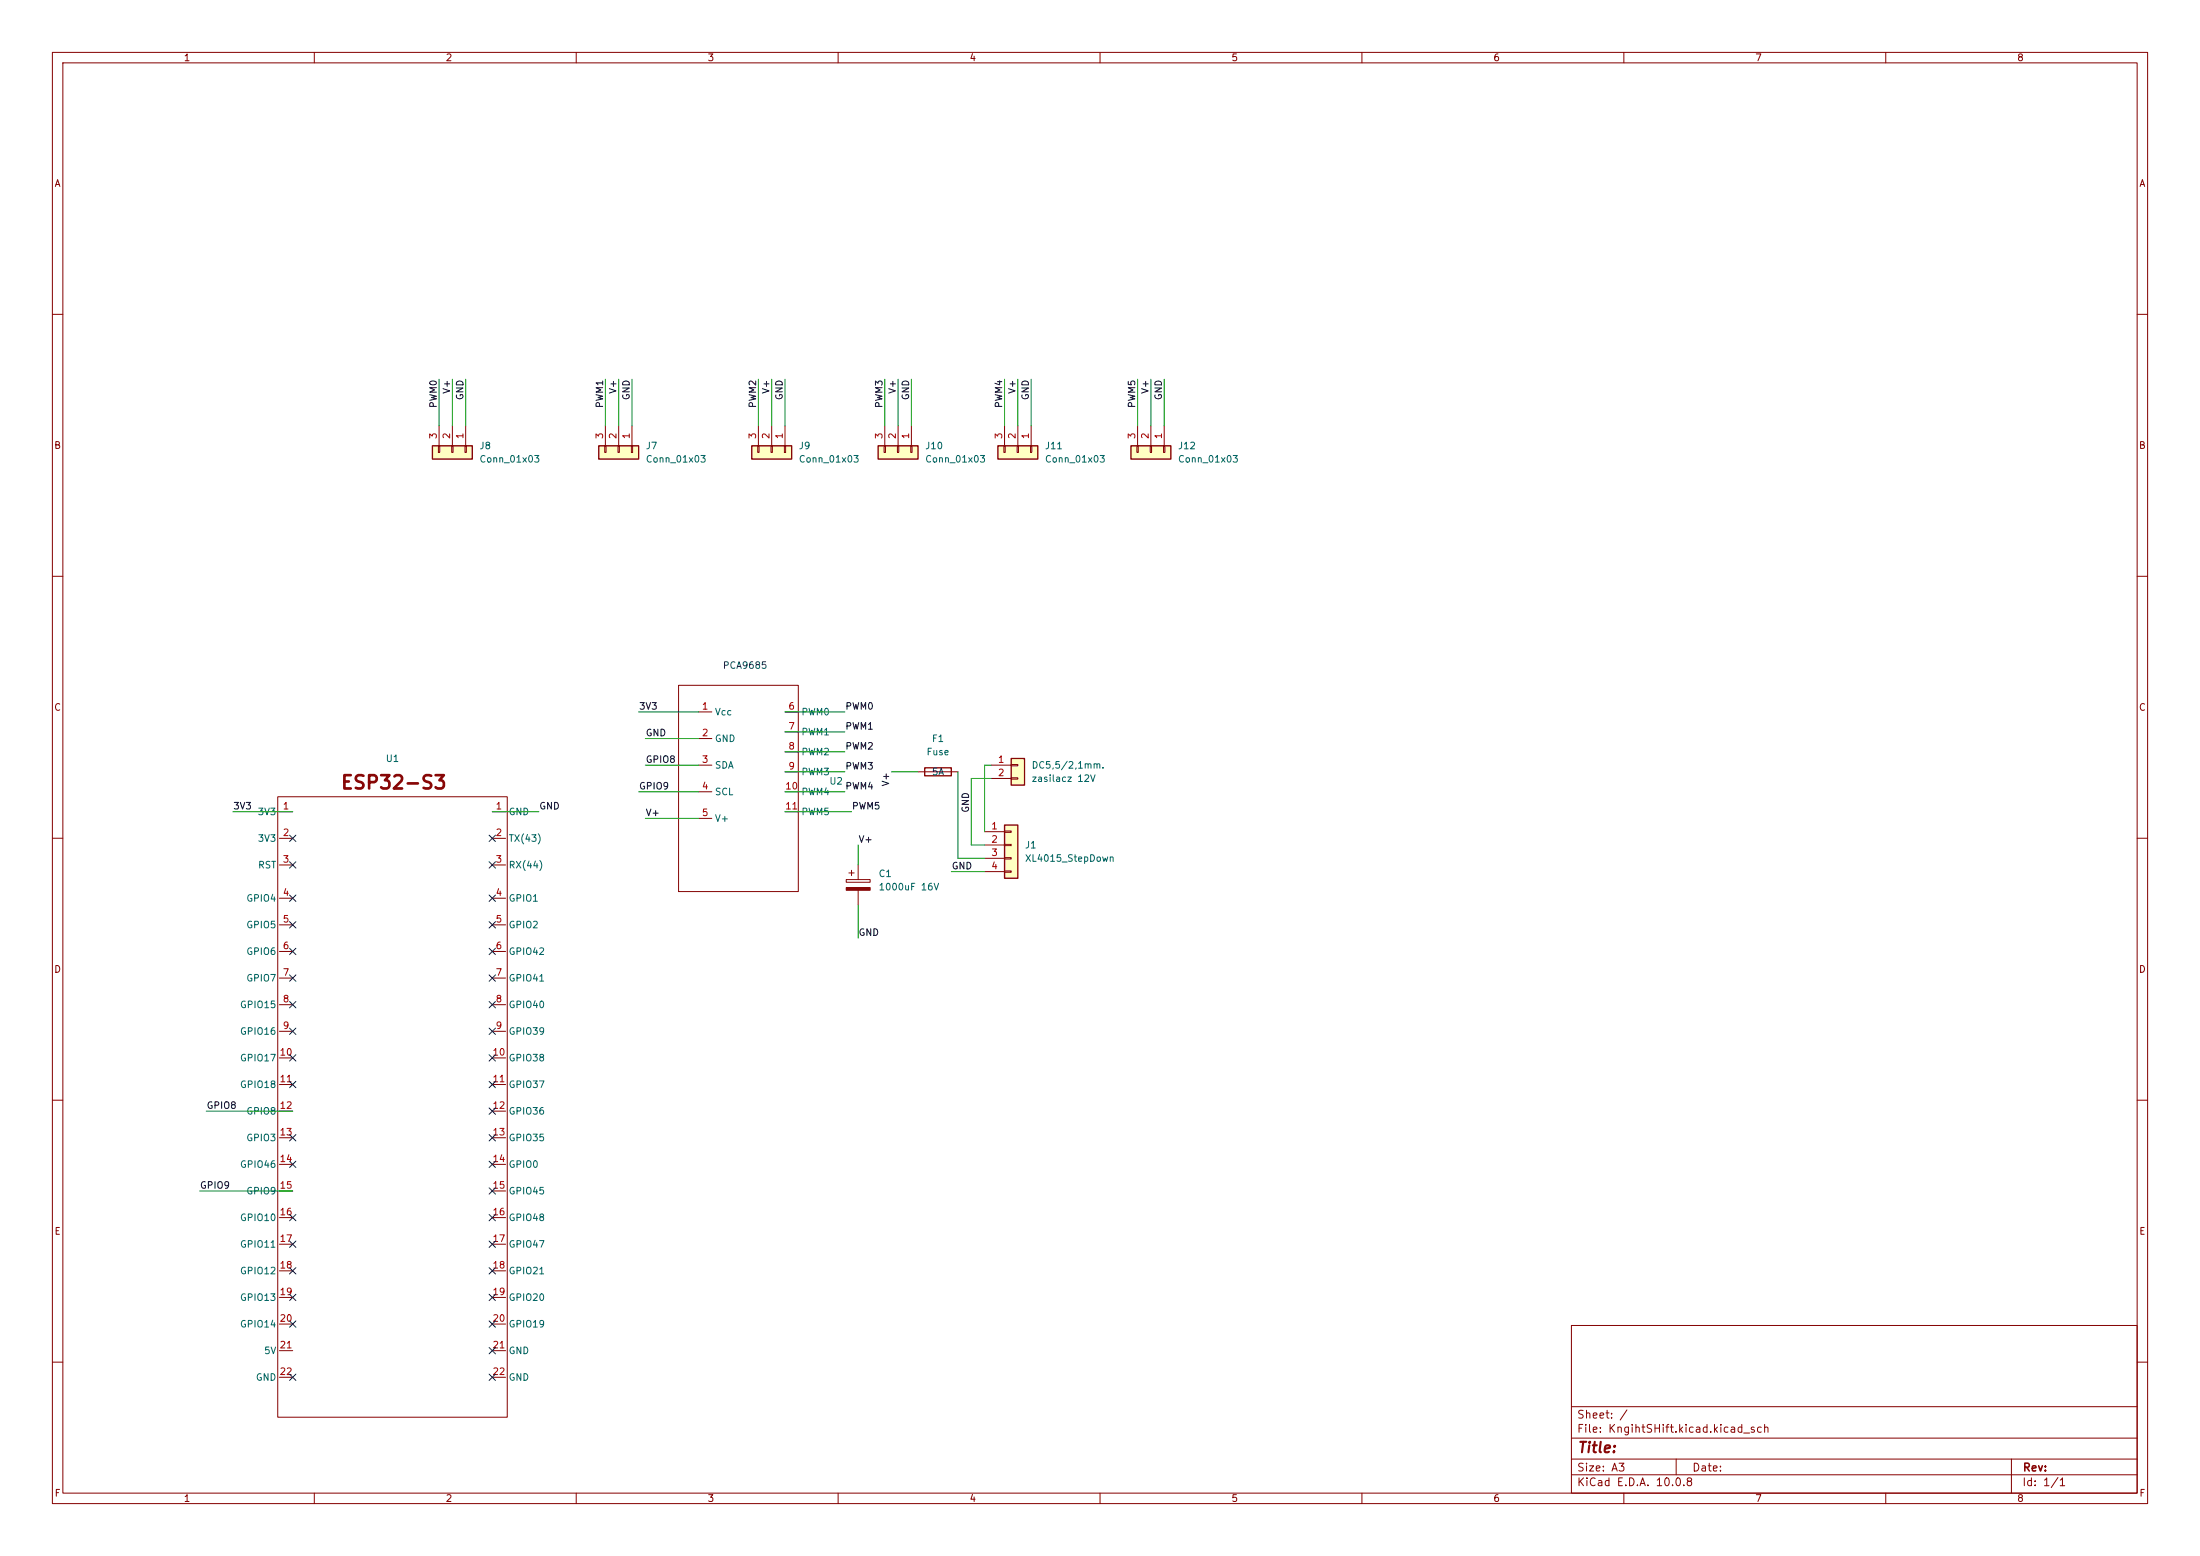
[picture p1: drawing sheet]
(kicad_sch
 (version 20260306)
 (generator "eeschema")
 (generator_version "10.0")
 (paper "A3")
 (lib_symbols
  (symbol "Connector_Generic:Conn_01x02"
   (pin_names
    (offset 1.016) (hide yes)) (exclude_from_sim no) (in_bom yes) (on_board yes)
   (in_pos_files yes)
   (duplicate_pin_numbers_are_jumpers no)
   (property "Reference" "J" (at 0 2.54 0) (show_name no) (do_not_autoplace no) (effects (font (size 1.27 1.27))))
   (property "Value" "Conn_01x02" (at 0 -5.08 0) (show_name no) (do_not_autoplace no) (effects (font (size 1.27 1.27))))
   (property "Footprint" "" (at 0 0 0) (show_name no) (do_not_autoplace no) (hide yes) (effects (font (size 1.27 1.27))))
   (property "Datasheet" "" (at 0 0 0) (show_name no) (do_not_autoplace no) (hide yes) (effects (font (size 1.27 1.27))))
   (property "Description" "Generic connector, single row, 01x02, script generated (kicad-library-utils/schlib/autogen/connector/)" (at 0 0 0) (show_name no) (do_not_autoplace no) (hide yes) (effects (font (size 1.27 1.27))))
   (symbol "Conn_01x02_1_1"
    (rectangle (start -1.27 1.27) (end 1.27 -3.81) (stroke (width 0.254) (type default)) (fill (type background)))
    (rectangle (start -1.27 0.127) (end 0 -0.127) (stroke (width 0.1524) (type default)) (fill (type none)))
    (rectangle (start -1.27 -2.413) (end 0 -2.667) (stroke (width 0.1524) (type default)) (fill (type none)))
    (pin passive line (at -5.08 0 0) (length 3.81) (name "Pin_1" (effects (font (size 1.27 1.27)))) (number "1" (effects (font (size 1.27 1.27)))))
    (pin passive line (at -5.08 -2.54 0) (length 3.81) (name "Pin_2" (effects (font (size 1.27 1.27)))) (number "2" (effects (font (size 1.27 1.27))))))
   (embedded_fonts no))
  (symbol "Connector_Generic:Conn_01x03"
   (pin_names
    (offset 1.016) (hide yes)) (exclude_from_sim no) (in_bom yes) (on_board yes)
   (in_pos_files yes)
   (duplicate_pin_numbers_are_jumpers no)
   (property "Reference" "J" (at 0 5.08 0) (show_name no) (do_not_autoplace no) (effects (font (size 1.27 1.27))))
   (property "Value" "Conn_01x03" (at 0 -5.08 0) (show_name no) (do_not_autoplace no) (effects (font (size 1.27 1.27))))
   (property "Footprint" "" (at 0 0 0) (show_name no) (do_not_autoplace no) (hide yes) (effects (font (size 1.27 1.27))))
   (property "Datasheet" "" (at 0 0 0) (show_name no) (do_not_autoplace no) (hide yes) (effects (font (size 1.27 1.27))))
   (property "Description" "Generic connector, single row, 01x03, script generated (kicad-library-utils/schlib/autogen/connector/)" (at 0 0 0) (show_name no) (do_not_autoplace no) (hide yes) (effects (font (size 1.27 1.27))))
   (symbol "Conn_01x03_1_1"
    (rectangle (start -1.27 3.81) (end 1.27 -3.81) (stroke (width 0.254) (type default)) (fill (type background)))
    (rectangle (start -1.27 2.667) (end 0 2.413) (stroke (width 0.1524) (type default)) (fill (type none)))
    (rectangle (start -1.27 0.127) (end 0 -0.127) (stroke (width 0.1524) (type default)) (fill (type none)))
    (rectangle (start -1.27 -2.413) (end 0 -2.667) (stroke (width 0.1524) (type default)) (fill (type none)))
    (pin passive line (at -5.08 2.54 0) (length 3.81) (name "Pin_1" (effects (font (size 1.27 1.27)))) (number "1" (effects (font (size 1.27 1.27)))))
    (pin passive line (at -5.08 0 0) (length 3.81) (name "Pin_2" (effects (font (size 1.27 1.27)))) (number "2" (effects (font (size 1.27 1.27)))))
    (pin passive line (at -5.08 -2.54 0) (length 3.81) (name "Pin_3" (effects (font (size 1.27 1.27)))) (number "3" (effects (font (size 1.27 1.27))))))
   (embedded_fonts no))
  (symbol "Connector_Generic:Conn_01x04"
   (pin_names
    (offset 1.016) (hide yes)) (exclude_from_sim no) (in_bom yes) (on_board yes)
   (in_pos_files yes)
   (duplicate_pin_numbers_are_jumpers no)
   (property "Reference" "J" (at 0 5.08 0) (show_name no) (do_not_autoplace no) (effects (font (size 1.27 1.27))))
   (property "Value" "Conn_01x04" (at 0 -7.62 0) (show_name no) (do_not_autoplace no) (effects (font (size 1.27 1.27))))
   (property "Footprint" "" (at 0 0 0) (show_name no) (do_not_autoplace no) (hide yes) (effects (font (size 1.27 1.27))))
   (property "Datasheet" "" (at 0 0 0) (show_name no) (do_not_autoplace no) (hide yes) (effects (font (size 1.27 1.27))))
   (property "Description" "Generic connector, single row, 01x04, script generated (kicad-library-utils/schlib/autogen/connector/)" (at 0 0 0) (show_name no) (do_not_autoplace no) (hide yes) (effects (font (size 1.27 1.27))))
   (symbol "Conn_01x04_1_1"
    (rectangle (start -1.27 3.81) (end 1.27 -6.35) (stroke (width 0.254) (type default)) (fill (type background)))
    (rectangle (start -1.27 2.667) (end 0 2.413) (stroke (width 0.1524) (type default)) (fill (type none)))
    (rectangle (start -1.27 0.127) (end 0 -0.127) (stroke (width 0.1524) (type default)) (fill (type none)))
    (rectangle (start -1.27 -2.413) (end 0 -2.667) (stroke (width 0.1524) (type default)) (fill (type none)))
    (rectangle (start -1.27 -4.953) (end 0 -5.207) (stroke (width 0.1524) (type default)) (fill (type none)))
    (pin passive line (at -5.08 2.54 0) (length 3.81) (name "Pin_1" (effects (font (size 1.27 1.27)))) (number "1" (effects (font (size 1.27 1.27)))))
    (pin passive line (at -5.08 0 0) (length 3.81) (name "Pin_2" (effects (font (size 1.27 1.27)))) (number "2" (effects (font (size 1.27 1.27)))))
    (pin passive line (at -5.08 -2.54 0) (length 3.81) (name "Pin_3" (effects (font (size 1.27 1.27)))) (number "3" (effects (font (size 1.27 1.27)))))
    (pin passive line (at -5.08 -5.08 0) (length 3.81) (name "Pin_4" (effects (font (size 1.27 1.27)))) (number "4" (effects (font (size 1.27 1.27))))))
   (embedded_fonts no))
  (symbol "Device:C_Polarized"
   (pin_numbers (hide yes))
   (pin_names
    (offset 0.254)) (exclude_from_sim no) (in_bom yes) (on_board yes)
   (in_pos_files yes)
   (duplicate_pin_numbers_are_jumpers no)
   (property "Reference" "C" (at 0.635 2.54 0) (show_name no) (do_not_autoplace no) (effects (font (size 1.27 1.27)) (justify left)))
   (property "Value" "C_Polarized" (at 0.635 -2.54 0) (show_name no) (do_not_autoplace no) (effects (font (size 1.27 1.27)) (justify left)))
   (property "Footprint" "" (at 0.9652 -3.81 0) (show_name no) (do_not_autoplace no) (hide yes) (effects (font (size 1.27 1.27))))
   (property "Datasheet" "" (at 0 0 0) (show_name no) (do_not_autoplace no) (hide yes) (effects (font (size 1.27 1.27))))
   (property "Description" "Polarized capacitor" (at 0 0 0) (show_name no) (do_not_autoplace no) (hide yes) (effects (font (size 1.27 1.27))))
   (symbol "C_Polarized_0_1"
    (rectangle (start -2.286 0.508) (end 2.286 1.016) (stroke (width 0) (type default)) (fill (type none)))
    (polyline (pts (xy -1.778 2.286) (xy -0.762 2.286)) (stroke (width 0) (type default)) (fill (type none)))
    (polyline (pts (xy -1.27 2.794) (xy -1.27 1.778)) (stroke (width 0) (type default)) (fill (type none)))
    (rectangle (start 2.286 -0.508) (end -2.286 -1.016) (stroke (width 0) (type default)) (fill (type outline))))
   (symbol "C_Polarized_1_1"
    (pin passive line (at 0 3.81 270) (length 2.794) (name "" (effects (font (size 1.27 1.27)))) (number "1" (effects (font (size 1.27 1.27)))))
    (pin passive line (at 0 -3.81 90) (length 2.794) (name "" (effects (font (size 1.27 1.27)))) (number "2" (effects (font (size 1.27 1.27))))))
   (embedded_fonts no))
  (symbol "Device:Fuse"
   (pin_numbers (hide yes))
   (pin_names
    (offset 0)) (exclude_from_sim no) (in_bom yes) (on_board yes)
   (in_pos_files yes)
   (duplicate_pin_numbers_are_jumpers no)
   (property "Reference" "F" (at 2.032 0 90) (show_name no) (do_not_autoplace no) (effects (font (size 1.27 1.27))))
   (property "Value" "Fuse" (at -1.905 0 90) (show_name no) (do_not_autoplace no) (effects (font (size 1.27 1.27))))
   (property "Footprint" "" (at -1.778 0 90) (show_name no) (do_not_autoplace no) (hide yes) (effects (font (size 1.27 1.27))))
   (property "Datasheet" "" (at 0 0 0) (show_name no) (do_not_autoplace no) (hide yes) (effects (font (size 1.27 1.27))))
   (property "Description" "Fuse" (at 0 0 0) (show_name no) (do_not_autoplace no) (hide yes) (effects (font (size 1.27 1.27))))
   (symbol "Fuse_0_1"
    (rectangle (start -0.762 -2.54) (end 0.762 2.54) (stroke (width 0.254) (type default)) (fill (type none)))
    (polyline (pts (xy 0 2.54) (xy 0 -2.54)) (stroke (width 0) (type default)) (fill (type none))))
   (symbol "Fuse_1_1"
    (pin passive line (at 0 3.81 270) (length 1.27) (name "" (effects (font (size 1.27 1.27)))) (number "1" (effects (font (size 1.27 1.27)))))
    (pin passive line (at 0 -3.81 90) (length 1.27) (name "" (effects (font (size 1.27 1.27)))) (number "2" (effects (font (size 1.27 1.27))))))
   (embedded_fonts no))
  (symbol "KngihtSHift:ESP32-S3" (exclude_from_sim no) (in_bom yes) (on_board yes)
   (in_pos_files yes)
   (duplicate_pin_numbers_are_jumpers no)
   (property "Reference" "U" (at 0 0 0) (show_name no) (do_not_autoplace no) (effects (font (size 1.27 1.27))))
   (property "Value" "" (at 0 0 0) (show_name no) (do_not_autoplace no) (effects (font (size 1.27 1.27))))
   (property "Footprint" "" (at 0 0 0) (show_name no) (do_not_autoplace no) (hide yes) (effects (font (size 1.27 1.27))))
   (property "Datasheet" "" (at 0 0 0) (show_name no) (do_not_autoplace no) (hide yes) (effects (font (size 1.27 1.27))))
   (property "Description" "" (at 0 0 0) (show_name no) (do_not_autoplace no) (hide yes) (effects (font (size 1.27 1.27))))
   (symbol "ESP32-S3_0_1"
    (rectangle (start -21.9075 48.5775) (end 21.9075 -69.8499) (stroke (width 0) (type default)) (fill (type none))))
   (symbol "ESP32-S3_1_1"
    (text "ESP32-S3" (at 0.254 51.308 0) (effects (font (size 2.54 2.54) (thickness 0.508)
    (bold yes))))
    (pin power_in line (at -19.05 45.72 180) (length 2.54) (name "3V3" (effects (font (size 1.27 1.27)))) (number "1" (effects (font (size 1.27 1.27)))))
    (pin power_in line (at 19.05 45.72 0) (length 2.54) (name "GND" (effects (font (size 1.27 1.27)))) (number "1" (effects (font (size 1.27 1.27)))))
    (pin power_in line (at -19.05 40.64 180) (length 2.54) (name "3V3" (effects (font (size 1.27 1.27)))) (number "2" (effects (font (size 1.27 1.27)))))
    (pin output line (at 19.05 40.64 0) (length 2.54) (name "TX(43)" (effects (font (size 1.27 1.27)))) (number "2" (effects (font (size 1.27 1.27)))))
    (pin input line (at -19.05 35.56 180) (length 2.54) (name "RST" (effects (font (size 1.27 1.27)))) (number "3" (effects (font (size 1.27 1.27)))))
    (pin input line (at 19.05 35.56 0) (length 2.54) (name "RX(44)" (effects (font (size 1.27 1.27)))) (number "3" (effects (font (size 1.27 1.27)))))
    (pin bidirectional line (at -19.05 29.21 180) (length 2.54) (name "GPIO4" (effects (font (size 1.27 1.27)))) (number "4" (effects (font (size 1.27 1.27)))))
    (pin bidirectional line (at 19.05 29.21 0) (length 2.54) (name "GPIO1" (effects (font (size 1.27 1.27)))) (number "4" (effects (font (size 1.27 1.27)))))
    (pin bidirectional line (at -19.05 24.13 180) (length 2.54) (name "GPIO5" (effects (font (size 1.27 1.27)))) (number "5" (effects (font (size 1.27 1.27)))))
    (pin bidirectional line (at 19.05 24.13 0) (length 2.54) (name "GPIO2" (effects (font (size 1.27 1.27)))) (number "5" (effects (font (size 1.27 1.27)))))
    (pin bidirectional line (at -19.05 19.05 180) (length 2.54) (name "GPIO6" (effects (font (size 1.27 1.27)))) (number "6" (effects (font (size 1.27 1.27)))))
    (pin bidirectional line (at 19.05 19.05 0) (length 2.54) (name "GPIO42" (effects (font (size 1.27 1.27)))) (number "6" (effects (font (size 1.27 1.27)))))
    (pin bidirectional line (at -19.05 13.97 180) (length 2.54) (name "GPIO7" (effects (font (size 1.27 1.27)))) (number "7" (effects (font (size 1.27 1.27)))))
    (pin bidirectional line (at 19.05 13.97 0) (length 2.54) (name "GPIO41" (effects (font (size 1.27 1.27)))) (number "7" (effects (font (size 1.27 1.27)))))
    (pin bidirectional line (at -19.05 8.89 180) (length 2.54) (name "GPIO15" (effects (font (size 1.27 1.27)))) (number "8" (effects (font (size 1.27 1.27)))))
    (pin bidirectional line (at 19.05 8.89 0) (length 2.54) (name "GPIO40" (effects (font (size 1.27 1.27)))) (number "8" (effects (font (size 1.27 1.27)))))
    (pin bidirectional line (at -19.05 3.81 180) (length 2.54) (name "GPIO16" (effects (font (size 1.27 1.27)))) (number "9" (effects (font (size 1.27 1.27)))))
    (pin bidirectional line (at 19.05 3.81 0) (length 2.54) (name "GPIO39" (effects (font (size 1.27 1.27)))) (number "9" (effects (font (size 1.27 1.27)))))
    (pin bidirectional line (at -19.05 -1.27 180) (length 2.54) (name "GPIO17" (effects (font (size 1.27 1.27)))) (number "10" (effects (font (size 1.27 1.27)))))
    (pin bidirectional line (at 19.05 -1.27 0) (length 2.54) (name "GPIO38" (effects (font (size 1.27 1.27)))) (number "10" (effects (font (size 1.27 1.27)))))
    (pin bidirectional line (at -19.05 -6.35 180) (length 2.54) (name "GPIO18" (effects (font (size 1.27 1.27)))) (number "11" (effects (font (size 1.27 1.27)))))
    (pin bidirectional line (at 19.05 -6.35 0) (length 2.54) (name "GPIO37" (effects (font (size 1.27 1.27)))) (number "11" (effects (font (size 1.27 1.27)))))
    (pin bidirectional line (at -19.05 -11.43 180) (length 2.54) (name "GPIO8" (effects (font (size 1.27 1.27)))) (number "12" (effects (font (size 1.27 1.27)))))
    (pin bidirectional line (at 19.05 -11.43 0) (length 2.54) (name "GPIO36" (effects (font (size 1.27 1.27)))) (number "12" (effects (font (size 1.27 1.27)))))
    (pin bidirectional line (at -19.05 -16.51 180) (length 2.54) (name "GPIO3" (effects (font (size 1.27 1.27)))) (number "13" (effects (font (size 1.27 1.27)))))
    (pin bidirectional line (at 19.05 -16.51 0) (length 2.54) (name "GPIO35" (effects (font (size 1.27 1.27)))) (number "13" (effects (font (size 1.27 1.27)))))
    (pin bidirectional line (at -19.05 -21.59 180) (length 2.54) (name "GPIO46" (effects (font (size 1.27 1.27)))) (number "14" (effects (font (size 1.27 1.27)))))
    (pin bidirectional line (at 19.05 -21.59 0) (length 2.54) (name "GPIO0" (effects (font (size 1.27 1.27)))) (number "14" (effects (font (size 1.27 1.27)))))
    (pin bidirectional line (at -19.05 -26.67 180) (length 2.54) (name "GPIO9" (effects (font (size 1.27 1.27)))) (number "15" (effects (font (size 1.27 1.27)))))
    (pin bidirectional line (at 19.05 -26.67 0) (length 2.54) (name "GPIO45" (effects (font (size 1.27 1.27)))) (number "15" (effects (font (size 1.27 1.27)))))
    (pin bidirectional line (at -19.05 -31.75 180) (length 2.54) (name "GPIO10" (effects (font (size 1.27 1.27)))) (number "16" (effects (font (size 1.27 1.27)))))
    (pin bidirectional line (at 19.05 -31.75 0) (length 2.54) (name "GPIO48" (effects (font (size 1.27 1.27)))) (number "16" (effects (font (size 1.27 1.27)))))
    (pin bidirectional line (at -19.05 -36.83 180) (length 2.54) (name "GPIO11" (effects (font (size 1.27 1.27)))) (number "17" (effects (font (size 1.27 1.27)))))
    (pin bidirectional line (at 19.05 -36.83 0) (length 2.54) (name "GPIO47" (effects (font (size 1.27 1.27)))) (number "17" (effects (font (size 1.27 1.27)))))
    (pin bidirectional line (at -19.05 -41.91 180) (length 2.54) (name "GPIO12" (effects (font (size 1.27 1.27)))) (number "18" (effects (font (size 1.27 1.27)))))
    (pin bidirectional line (at 19.05 -41.91 0) (length 2.54) (name "GPIO21" (effects (font (size 1.27 1.27)))) (number "18" (effects (font (size 1.27 1.27)))))
    (pin bidirectional line (at -19.05 -46.99 180) (length 2.54) (name "GPIO13" (effects (font (size 1.27 1.27)))) (number "19" (effects (font (size 1.27 1.27)))))
    (pin bidirectional line (at 19.05 -46.99 0) (length 2.54) (name "GPIO20" (effects (font (size 1.27 1.27)))) (number "19" (effects (font (size 1.27 1.27)))))
    (pin bidirectional line (at -19.05 -52.07 180) (length 2.54) (name "GPIO14" (effects (font (size 1.27 1.27)))) (number "20" (effects (font (size 1.27 1.27)))))
    (pin bidirectional line (at 19.05 -52.07 0) (length 2.54) (name "GPIO19" (effects (font (size 1.27 1.27)))) (number "20" (effects (font (size 1.27 1.27)))))
    (pin power_in line (at -19.05 -57.15 180) (length 2.54) (name "5V" (effects (font (size 1.27 1.27)))) (number "21" (effects (font (size 1.27 1.27)))))
    (pin power_in line (at 19.05 -57.15 0) (length 2.54) (name "GND" (effects (font (size 1.27 1.27)))) (number "21" (effects (font (size 1.27 1.27)))))
    (pin power_in line (at -19.05 -62.23 180) (length 2.54) (name "GND" (effects (font (size 1.27 1.27)))) (number "22" (effects (font (size 1.27 1.27)))))
    (pin power_in line (at 19.05 -62.23 0) (length 2.54) (name "GND" (effects (font (size 1.27 1.27)))) (number "22" (effects (font (size 1.27 1.27))))))
   (embedded_fonts no))
  (symbol "KngihtSHift:PCA9685_module" (exclude_from_sim no) (in_bom yes) (on_board yes)
   (in_pos_files yes)
   (duplicate_pin_numbers_are_jumpers no)
   (property "Reference" "U" (at 0 0 0) (show_name no) (do_not_autoplace no) (effects (font (size 1.27 1.27))))
   (property "Value" "" (at 0 0 0) (show_name no) (do_not_autoplace no) (effects (font (size 1.27 1.27))))
   (property "Footprint" "" (at 0 0 0) (show_name no) (do_not_autoplace no) (hide yes) (effects (font (size 1.27 1.27))))
   (property "Datasheet" "" (at 0 0 0) (show_name no) (do_not_autoplace no) (hide yes) (effects (font (size 1.27 1.27))))
   (property "Description" "" (at 0 0 0) (show_name no) (do_not_autoplace no) (hide yes) (effects (font (size 1.27 1.27))))
   (symbol "PCA9685_module_0_1"
    (rectangle (start -21.59 26.67) (end 1.27 -12.7) (stroke (width 0) (type default)) (fill (type none))))
   (symbol "PCA9685_module_1_1"
    (pin power_in line (at -17.78 21.59 0) (length 2.54) (name "Vcc" (effects (font (size 1.27 1.27)))) (number "1" (effects (font (size 1.27 1.27)))))
    (pin power_in line (at -17.78 16.51 0) (length 2.54) (name "GND" (effects (font (size 1.27 1.27)))) (number "2" (effects (font (size 1.27 1.27)))))
    (pin bidirectional line (at -17.78 11.43 0) (length 2.54) (name "SDA" (effects (font (size 1.27 1.27)))) (number "3" (effects (font (size 1.27 1.27)))))
    (pin input line (at -17.78 6.35 0) (length 2.54) (name "SCL" (effects (font (size 1.27 1.27)))) (number "4" (effects (font (size 1.27 1.27)))))
    (pin power_in line (at -17.78 1.27 0) (length 2.54) (name "V+" (effects (font (size 1.27 1.27)))) (number "5" (effects (font (size 1.27 1.27)))))
    (pin output line (at -1.27 21.59 0) (length 2.54) (name "PWM0" (effects (font (size 1.27 1.27)))) (number "6" (effects (font (size 1.27 1.27)))))
    (pin output line (at -1.27 17.78 0) (length 2.54) (name "PWM1" (effects (font (size 1.27 1.27)))) (number "7" (effects (font (size 1.27 1.27)))))
    (pin output line (at -1.27 13.97 0) (length 2.54) (name "PWM2" (effects (font (size 1.27 1.27)))) (number "8" (effects (font (size 1.27 1.27)))))
    (pin output line (at -1.27 10.16 0) (length 2.54) (name "PWM3" (effects (font (size 1.27 1.27)))) (number "9" (effects (font (size 1.27 1.27)))))
    (pin output line (at -1.27 6.35 0) (length 2.54) (name "PWM4" (effects (font (size 1.27 1.27)))) (number "10" (effects (font (size 1.27 1.27)))))
    (pin output line (at -1.27 2.54 0) (length 2.54) (name "PWM5" (effects (font (size 1.27 1.27)))) (number "11" (effects (font (size 1.27 1.27))))))
   (embedded_fonts no)))
 (text "5A\n"
  (exclude_from_sim no)
  (at 179.07 147.574 0)
  (effects (font (size 1.27 1.27))))
 (text "PCA9685\n"
  (exclude_from_sim no)
  (at 142.24 127.254 0)
  (effects (font (size 1.27 1.27))))
 (no_connect
  (at 93.98 247.65))
 (no_connect
  (at 55.88 160.02))
 (no_connect
  (at 55.88 181.61))
 (no_connect
  (at 93.98 262.89))
 (no_connect
  (at 55.88 201.93))
 (no_connect
  (at 93.98 217.17))
 (no_connect
  (at 55.88 196.85))
 (no_connect
  (at 55.88 262.89))
 (no_connect
  (at 93.98 196.85))
 (no_connect
  (at 55.88 217.17))
 (no_connect
  (at 93.98 191.77))
 (no_connect
  (at 93.98 222.25))
 (no_connect
  (at 93.98 242.57))
 (no_connect
  (at 55.88 207.01))
 (no_connect
  (at 93.98 186.69))
 (no_connect
  (at 93.98 207.01))
 (no_connect
  (at 93.98 212.09))
 (no_connect
  (at 93.98 257.81))
 (no_connect
  (at 55.88 176.53))
 (no_connect
  (at 93.98 165.1))
 (no_connect
  (at 55.88 186.69))
 (no_connect
  (at 93.98 252.73))
 (no_connect
  (at 55.88 242.57))
 (no_connect
  (at 93.98 176.53))
 (no_connect
  (at 55.88 237.49))
 (no_connect
  (at 55.88 247.65))
 (no_connect
  (at 55.88 232.41))
 (no_connect
  (at 93.98 237.49))
 (no_connect
  (at 93.98 232.41))
 (no_connect
  (at 93.98 160.02))
 (no_connect
  (at 55.88 165.1))
 (no_connect
  (at 55.88 252.73))
 (no_connect
  (at 93.98 201.93))
 (no_connect
  (at 93.98 181.61))
 (no_connect
  (at 93.98 171.45))
 (no_connect
  (at 55.88 222.25))
 (no_connect
  (at 55.88 171.45))
 (no_connect
  (at 55.88 191.77))
 (no_connect
  (at 93.98 227.33))
 (wire
  (pts (xy 38.1 227.33) (xy 55.88 227.33))
  (stroke (width 0) (type default)))
 (wire
  (pts (xy 182.88 163.83) (xy 182.88 147.32))
  (stroke (width 0) (type default)))
 (wire
  (pts (xy 181.61 166.37) (xy 187.96 166.37))
  (stroke (width 0) (type default)))
 (wire
  (pts (xy 120.65 72.39) (xy 120.65 81.28))
  (stroke (width 0) (type default)))
 (wire
  (pts (xy 149.86 154.94) (xy 162.56 154.94))
  (stroke (width 0) (type default)))
 (wire
  (pts (xy 93.98 154.94) (xy 102.87 154.94))
  (stroke (width 0) (type default)))
 (wire
  (pts (xy 149.86 139.7) (xy 161.29 139.7))
  (stroke (width 0) (type default)))
 (wire
  (pts (xy 149.86 143.51) (xy 161.29 143.51))
  (stroke (width 0) (type default)))
 (wire
  (pts (xy 163.83 161.29) (xy 163.83 165.1))
  (stroke (width 0) (type default)))
 (wire
  (pts (xy 83.82 72.39) (xy 83.82 81.28))
  (stroke (width 0) (type default)))
 (wire
  (pts (xy 123.19 140.97) (xy 133.35 140.97))
  (stroke (width 0) (type default)))
 (wire
  (pts (xy 144.78 72.39) (xy 144.78 81.28))
  (stroke (width 0) (type default)))
 (wire
  (pts (xy 118.11 72.39) (xy 118.11 81.28))
  (stroke (width 0) (type default)))
 (wire
  (pts (xy 189.23 146.05) (xy 187.96 146.05))
  (stroke (width 0) (type default)))
 (wire
  (pts (xy 173.99 72.39) (xy 173.99 81.28))
  (stroke (width 0) (type default)))
 (wire
  (pts (xy 123.19 156.21) (xy 133.35 156.21))
  (stroke (width 0) (type default)))
 (wire
  (pts (xy 149.86 135.89) (xy 161.29 135.89))
  (stroke (width 0) (type default)))
 (wire
  (pts (xy 189.23 148.59) (xy 185.42 148.59))
  (stroke (width 0) (type default)))
 (wire
  (pts (xy 115.57 72.39) (xy 115.57 81.28))
  (stroke (width 0) (type default)))
 (wire
  (pts (xy 168.91 72.39) (xy 168.91 81.28))
  (stroke (width 0) (type default)))
 (wire
  (pts (xy 185.42 148.59) (xy 185.42 161.29))
  (stroke (width 0) (type default)))
 (wire
  (pts (xy 187.96 161.29) (xy 185.42 161.29))
  (stroke (width 0) (type default)))
 (wire
  (pts (xy 187.96 163.83) (xy 182.88 163.83))
  (stroke (width 0) (type default)))
 (wire
  (pts (xy 121.92 151.13) (xy 133.35 151.13))
  (stroke (width 0) (type default)))
 (wire
  (pts (xy 219.71 72.39) (xy 219.71 81.28))
  (stroke (width 0) (type default)))
 (wire
  (pts (xy 147.32 72.39) (xy 147.32 81.28))
  (stroke (width 0) (type default)))
 (wire
  (pts (xy 217.17 72.39) (xy 217.17 81.28))
  (stroke (width 0) (type default)))
 (wire
  (pts (xy 163.83 172.72) (xy 163.83 179.07))
  (stroke (width 0) (type default)))
 (wire
  (pts (xy 191.77 72.39) (xy 191.77 81.28))
  (stroke (width 0) (type default)))
 (wire
  (pts (xy 187.96 146.05) (xy 187.96 158.75))
  (stroke (width 0) (type default)))
 (wire
  (pts (xy 44.45 154.94) (xy 55.88 154.94))
  (stroke (width 0) (type default)))
 (wire
  (pts (xy 194.31 72.39) (xy 194.31 81.28))
  (stroke (width 0) (type default)))
 (wire
  (pts (xy 171.45 72.39) (xy 171.45 81.28))
  (stroke (width 0) (type default)))
 (wire
  (pts (xy 170.18 147.32) (xy 175.26 147.32))
  (stroke (width 0) (type default)))
 (wire
  (pts (xy 149.86 147.32) (xy 161.29 147.32))
  (stroke (width 0) (type default)))
 (wire
  (pts (xy 86.36 72.39) (xy 86.36 81.28))
  (stroke (width 0) (type default)))
 (wire
  (pts (xy 88.9 72.39) (xy 88.9 81.28))
  (stroke (width 0) (type default)))
 (wire
  (pts (xy 149.86 72.39) (xy 149.86 81.28))
  (stroke (width 0) (type default)))
 (wire
  (pts (xy 121.92 135.89) (xy 133.35 135.89))
  (stroke (width 0) (type default)))
 (wire
  (pts (xy 39.37 212.09) (xy 55.88 212.09))
  (stroke (width 0) (type default)))
 (wire
  (pts (xy 149.86 151.13) (xy 161.29 151.13))
  (stroke (width 0) (type default)))
 (wire
  (pts (xy 123.19 146.05) (xy 133.35 146.05))
  (stroke (width 0) (type default)))
 (wire
  (pts (xy 222.25 72.39) (xy 222.25 81.28))
  (stroke (width 0) (type default)))
 (wire
  (pts (xy 196.85 72.39) (xy 196.85 81.28))
  (stroke (width 0) (type default)))
 (label "PWM3"
  (at 168.91 72.39 270)
  (effects (font (size 1.27 1.27)) (justify right bottom)))
 (label "PWM2"
  (at 144.78 72.39 270)
  (effects (font (size 1.27 1.27)) (justify right bottom)))
 (label "PWM5"
  (at 162.56 154.94 0)
  (effects (font (size 1.27 1.27)) (justify left bottom)))
 (label "GND"
  (at 102.87 154.94 0)
  (effects (font (size 1.27 1.27)) (justify left bottom)))
 (label "V+"
  (at 194.31 72.39 270)
  (effects (font (size 1.27 1.27)) (justify right bottom)))
 (label "V+"
  (at 171.45 72.39 270)
  (effects (font (size 1.27 1.27)) (justify right bottom)))
 (label "GPIO9"
  (at 38.1 227.33 0)
  (effects (font (size 1.27 1.27)) (justify left bottom)))
 (label "V+"
  (at 123.19 156.21 0)
  (effects (font (size 1.27 1.27)) (justify left bottom)))
 (label "PWM3"
  (at 161.29 147.32 0)
  (effects (font (size 1.27 1.27)) (justify left bottom)))
 (label "PWM4"
  (at 161.29 151.13 0)
  (effects (font (size 1.27 1.27)) (justify left bottom)))
 (label "GND"
  (at 181.61 166.37 0)
  (effects (font (size 1.27 1.27)) (justify left bottom)))
 (label "PWM5"
  (at 217.17 72.39 270)
  (effects (font (size 1.27 1.27)) (justify right bottom)))
 (label "V+"
  (at 147.32 72.39 270)
  (effects (font (size 1.27 1.27)) (justify right bottom)))
 (label "PWM0"
  (at 161.29 135.89 0)
  (effects (font (size 1.27 1.27)) (justify left bottom)))
 (label "GND"
  (at 185.42 151.13 270)
  (effects (font (size 1.27 1.27)) (justify right bottom)))
 (label "V+"
  (at 86.36 72.39 270)
  (effects (font (size 1.27 1.27)) (justify right bottom)))
 (label "V+"
  (at 170.18 147.32 270)
  (effects (font (size 1.27 1.27)) (justify right bottom)))
 (label "GPIO8"
  (at 123.19 146.05 0)
  (effects (font (size 1.27 1.27)) (justify left bottom)))
 (label "PWM4"
  (at 191.77 72.39 270)
  (effects (font (size 1.27 1.27)) (justify right bottom)))
 (label "PWM1"
  (at 161.29 139.7 0)
  (effects (font (size 1.27 1.27)) (justify left bottom)))
 (label "GND"
  (at 196.85 72.39 270)
  (effects (font (size 1.27 1.27)) (justify right bottom)))
 (label "V+"
  (at 163.83 161.29 0)
  (effects (font (size 1.27 1.27)) (justify left bottom)))
 (label "PWM0"
  (at 83.82 72.39 270)
  (effects (font (size 1.27 1.27)) (justify right bottom)))
 (label "GND"
  (at 222.25 72.39 270)
  (effects (font (size 1.27 1.27)) (justify right bottom)))
 (label "PWM1"
  (at 115.57 72.39 270)
  (effects (font (size 1.27 1.27)) (justify right bottom)))
 (label "GND"
  (at 149.86 72.39 270)
  (effects (font (size 1.27 1.27)) (justify right bottom)))
 (label "GND"
  (at 88.9 72.39 270)
  (effects (font (size 1.27 1.27)) (justify right bottom)))
 (label "GND"
  (at 163.83 179.07 0)
  (effects (font (size 1.27 1.27)) (justify left bottom)))
 (label "GND"
  (at 173.99 72.39 270)
  (effects (font (size 1.27 1.27)) (justify right bottom)))
 (label "GPIO9"
  (at 121.92 151.13 0)
  (effects (font (size 1.27 1.27)) (justify left bottom)))
 (label "GND"
  (at 120.65 72.39 270)
  (effects (font (size 1.27 1.27)) (justify right bottom)))
 (label "V+"
  (at 219.71 72.39 270)
  (effects (font (size 1.27 1.27)) (justify right bottom)))
 (label "GPIO8"
  (at 39.37 212.09 0)
  (effects (font (size 1.27 1.27)) (justify left bottom)))
 (label "3V3"
  (at 121.92 135.89 0)
  (effects (font (size 1.27 1.27)) (justify left bottom)))
 (label "3V3"
  (at 44.45 154.94 0)
  (effects (font (size 1.27 1.27)) (justify left bottom)))
 (label "GND"
  (at 123.19 140.97 0)
  (effects (font (size 1.27 1.27)) (justify left bottom)))
 (label "V+"
  (at 118.11 72.39 270)
  (effects (font (size 1.27 1.27)) (justify right bottom)))
 (label "PWM2"
  (at 161.29 143.51 0)
  (effects (font (size 1.27 1.27)) (justify left bottom)))
 (symbol
  (lib_id "Connector_Generic:Conn_01x03")
  (at 219.71 86.36 270)
  (unit 1)
  (body_style 1)
  (exclude_from_sim no)
  (in_bom yes)
  (on_board yes)
  (in_pos_files yes)
  (dnp no)
  (fields_autoplaced yes)
  (property "Reference" "J12" (at 224.79 85.0899 90) (show_name no) (do_not_autoplace no) (effects (font (size 1.27 1.27)) (justify left)))
  (property "Value" "Conn_01x03" (at 224.79 87.6299 90) (show_name no) (do_not_autoplace no) (effects (font (size 1.27 1.27)) (justify left)))
  (property "Footprint" "" (at 219.71 86.36 0) (hide yes) (show_name no) (do_not_autoplace no) (effects (font (size 1.27 1.27))))
  (property "Datasheet" "" (at 219.71 86.36 0) (hide yes) (show_name no) (do_not_autoplace no) (effects (font (size 1.27 1.27))))
  (property "Description" "Generic connector, single row, 01x03, script generated (kicad-library-utils/schlib/autogen/connector/)" (at 219.71 86.36 0) (hide yes) (show_name no) (do_not_autoplace no) (effects (font (size 1.27 1.27))))
  (pin "2")
  (pin "3")
  (pin "1"))
 (symbol
  (lib_id "Connector_Generic:Conn_01x03")
  (at 86.36 86.36 270)
  (unit 1)
  (body_style 1)
  (exclude_from_sim no)
  (in_bom yes)
  (on_board yes)
  (in_pos_files yes)
  (dnp no)
  (fields_autoplaced yes)
  (property "Reference" "J8" (at 91.44 85.0899 90) (show_name no) (do_not_autoplace no) (effects (font (size 1.27 1.27)) (justify left)))
  (property "Value" "Conn_01x03" (at 91.44 87.6299 90) (show_name no) (do_not_autoplace no) (effects (font (size 1.27 1.27)) (justify left)))
  (property "Footprint" "" (at 86.36 86.36 0) (hide yes) (show_name no) (do_not_autoplace no) (effects (font (size 1.27 1.27))))
  (property "Datasheet" "" (at 86.36 86.36 0) (hide yes) (show_name no) (do_not_autoplace no) (effects (font (size 1.27 1.27))))
  (property "Description" "Generic connector, single row, 01x03, script generated (kicad-library-utils/schlib/autogen/connector/)" (at 86.36 86.36 0) (hide yes) (show_name no) (do_not_autoplace no) (effects (font (size 1.27 1.27))))
  (pin "2")
  (pin "3")
  (pin "1"))
 (symbol
  (lib_id "Connector_Generic:Conn_01x02")
  (at 194.31 146.05 0)
  (unit 1)
  (body_style 1)
  (exclude_from_sim no)
  (in_bom yes)
  (on_board yes)
  (in_pos_files yes)
  (dnp no)
  (fields_autoplaced yes)
  (property "Reference" "DC5,5/2,1mm." (at 196.85 146.0499 0) (show_name no) (do_not_autoplace no) (effects (font (size 1.27 1.27)) (justify left)))
  (property "Value" "zasilacz 12V" (at 196.85 148.5899 0) (show_name no) (do_not_autoplace no) (effects (font (size 1.27 1.27)) (justify left)))
  (property "Footprint" "" (at 194.31 146.05 0) (hide yes) (show_name no) (do_not_autoplace no) (effects (font (size 1.27 1.27))))
  (property "Datasheet" "" (at 194.31 146.05 0) (hide yes) (show_name no) (do_not_autoplace no) (effects (font (size 1.27 1.27))))
  (property "Description" "Generic connector, single row, 01x02, script generated (kicad-library-utils/schlib/autogen/connector/)" (at 194.31 146.05 0) (hide yes) (show_name no) (do_not_autoplace no) (effects (font (size 1.27 1.27))))
  (pin "2")
  (pin "1"))
 (symbol
  (lib_id "KngihtSHift:PCA9685_module")
  (at 151.13 157.48 0)
  (unit 1)
  (body_style 1)
  (exclude_from_sim no)
  (in_bom yes)
  (on_board yes)
  (in_pos_files yes)
  (dnp no)
  (property "Reference" "U2" (at 158.242 149.098 0) (show_name no) (do_not_autoplace no) (effects (font (size 1.27 1.27)) (justify left)))
  (property "Value" "" (at 151.13 157.48 0) (show_name no) (do_not_autoplace no) (effects (font (size 1.27 1.27))))
  (property "Footprint" "" (at 151.13 157.48 0) (hide yes) (show_name no) (do_not_autoplace no) (effects (font (size 1.27 1.27))))
  (property "Datasheet" "" (at 151.13 157.48 0) (hide yes) (show_name no) (do_not_autoplace no) (effects (font (size 1.27 1.27))))
  (property "Description" "" (at 151.13 157.48 0) (hide yes) (show_name no) (do_not_autoplace no) (effects (font (size 1.27 1.27))))
  (pin "11")
  (pin "8")
  (pin "2")
  (pin "3")
  (pin "1")
  (pin "4")
  (pin "5")
  (pin "6")
  (pin "7")
  (pin "10")
  (pin "9"))
 (symbol
  (lib_id "Connector_Generic:Conn_01x03")
  (at 171.45 86.36 270)
  (unit 1)
  (body_style 1)
  (exclude_from_sim no)
  (in_bom yes)
  (on_board yes)
  (in_pos_files yes)
  (dnp no)
  (fields_autoplaced yes)
  (property "Reference" "J10" (at 176.53 85.0899 90) (show_name no) (do_not_autoplace no) (effects (font (size 1.27 1.27)) (justify left)))
  (property "Value" "Conn_01x03" (at 176.53 87.6299 90) (show_name no) (do_not_autoplace no) (effects (font (size 1.27 1.27)) (justify left)))
  (property "Footprint" "" (at 171.45 86.36 0) (hide yes) (show_name no) (do_not_autoplace no) (effects (font (size 1.27 1.27))))
  (property "Datasheet" "" (at 171.45 86.36 0) (hide yes) (show_name no) (do_not_autoplace no) (effects (font (size 1.27 1.27))))
  (property "Description" "Generic connector, single row, 01x03, script generated (kicad-library-utils/schlib/autogen/connector/)" (at 171.45 86.36 0) (hide yes) (show_name no) (do_not_autoplace no) (effects (font (size 1.27 1.27))))
  (pin "2")
  (pin "3")
  (pin "1"))
 (symbol
  (lib_id "Connector_Generic:Conn_01x03")
  (at 194.31 86.36 270)
  (unit 1)
  (body_style 1)
  (exclude_from_sim no)
  (in_bom yes)
  (on_board yes)
  (in_pos_files yes)
  (dnp no)
  (fields_autoplaced yes)
  (property "Reference" "J11" (at 199.39 85.0899 90) (show_name no) (do_not_autoplace no) (effects (font (size 1.27 1.27)) (justify left)))
  (property "Value" "Conn_01x03" (at 199.39 87.6299 90) (show_name no) (do_not_autoplace no) (effects (font (size 1.27 1.27)) (justify left)))
  (property "Footprint" "" (at 194.31 86.36 0) (hide yes) (show_name no) (do_not_autoplace no) (effects (font (size 1.27 1.27))))
  (property "Datasheet" "" (at 194.31 86.36 0) (hide yes) (show_name no) (do_not_autoplace no) (effects (font (size 1.27 1.27))))
  (property "Description" "Generic connector, single row, 01x03, script generated (kicad-library-utils/schlib/autogen/connector/)" (at 194.31 86.36 0) (hide yes) (show_name no) (do_not_autoplace no) (effects (font (size 1.27 1.27))))
  (pin "2")
  (pin "3")
  (pin "1"))
 (symbol
  (lib_id "KngihtSHift:ESP32-S3")
  (at 74.93 200.66 0)
  (unit 1)
  (body_style 1)
  (exclude_from_sim no)
  (in_bom yes)
  (on_board yes)
  (in_pos_files yes)
  (dnp no)
  (fields_autoplaced yes)
  (property "Reference" "U1" (at 74.93 144.78 0) (show_name no) (do_not_autoplace no) (effects (font (size 1.27 1.27))))
  (property "Value" "" (at 74.93 200.66 0) (show_name no) (do_not_autoplace no) (effects (font (size 1.27 1.27))))
  (property "Footprint" "" (at 74.93 200.66 0) (hide yes) (show_name no) (do_not_autoplace no) (effects (font (size 1.27 1.27))))
  (property "Datasheet" "" (at 74.93 200.66 0) (hide yes) (show_name no) (do_not_autoplace no) (effects (font (size 1.27 1.27))))
  (property "Description" "" (at 74.93 200.66 0) (hide yes) (show_name no) (do_not_autoplace no) (effects (font (size 1.27 1.27))))
  (pin "4")
  (pin "1")
  (pin "7")
  (pin "14")
  (pin "3")
  (pin "3")
  (pin "8")
  (pin "5")
  (pin "1")
  (pin "2")
  (pin "5")
  (pin "6")
  (pin "2")
  (pin "4")
  (pin "7")
  (pin "8")
  (pin "6")
  (pin "9")
  (pin "10")
  (pin "9")
  (pin "10")
  (pin "11")
  (pin "11")
  (pin "12")
  (pin "12")
  (pin "13")
  (pin "13")
  (pin "17")
  (pin "20")
  (pin "18")
  (pin "18")
  (pin "16")
  (pin "22")
  (pin "17")
  (pin "21")
  (pin "19")
  (pin "21")
  (pin "14")
  (pin "15")
  (pin "19")
  (pin "15")
  (pin "22")
  (pin "16")
  (pin "20"))
 (symbol
  (lib_id "Connector_Generic:Conn_01x04")
  (at 193.04 161.29 0)
  (unit 1)
  (body_style 1)
  (exclude_from_sim no)
  (in_bom yes)
  (on_board yes)
  (in_pos_files yes)
  (dnp no)
  (fields_autoplaced yes)
  (property "Reference" "J1" (at 195.58 161.2899 0) (show_name no) (do_not_autoplace no) (effects (font (size 1.27 1.27)) (justify left)))
  (property "Value" "XL4015_StepDown" (at 195.58 163.8299 0) (show_name no) (do_not_autoplace no) (effects (font (size 1.27 1.27)) (justify left)))
  (property "Footprint" "" (at 193.04 161.29 0) (hide yes) (show_name no) (do_not_autoplace no) (effects (font (size 1.27 1.27))))
  (property "Datasheet" "" (at 193.04 161.29 0) (hide yes) (show_name no) (do_not_autoplace no) (effects (font (size 1.27 1.27))))
  (property "Description" "Generic connector, single row, 01x04, script generated (kicad-library-utils/schlib/autogen/connector/)" (at 193.04 161.29 0) (hide yes) (show_name no) (do_not_autoplace no) (effects (font (size 1.27 1.27))))
  (pin "1")
  (pin "3")
  (pin "2")
  (pin "4"))
 (symbol
  (lib_id "Connector_Generic:Conn_01x03")
  (at 118.11 86.36 270)
  (unit 1)
  (body_style 1)
  (exclude_from_sim no)
  (in_bom yes)
  (on_board yes)
  (in_pos_files yes)
  (dnp no)
  (fields_autoplaced yes)
  (property "Reference" "J7" (at 123.19 85.0899 90) (show_name no) (do_not_autoplace no) (effects (font (size 1.27 1.27)) (justify left)))
  (property "Value" "Conn_01x03" (at 123.19 87.6299 90) (show_name no) (do_not_autoplace no) (effects (font (size 1.27 1.27)) (justify left)))
  (property "Footprint" "" (at 118.11 86.36 0) (hide yes) (show_name no) (do_not_autoplace no) (effects (font (size 1.27 1.27))))
  (property "Datasheet" "" (at 118.11 86.36 0) (hide yes) (show_name no) (do_not_autoplace no) (effects (font (size 1.27 1.27))))
  (property "Description" "Generic connector, single row, 01x03, script generated (kicad-library-utils/schlib/autogen/connector/)" (at 118.11 86.36 0) (hide yes) (show_name no) (do_not_autoplace no) (effects (font (size 1.27 1.27))))
  (pin "2")
  (pin "3")
  (pin "1"))
 (symbol
  (lib_id "Device:Fuse")
  (at 179.07 147.32 90)
  (unit 1)
  (body_style 1)
  (exclude_from_sim no)
  (in_bom yes)
  (on_board yes)
  (in_pos_files yes)
  (dnp no)
  (fields_autoplaced yes)
  (property "Reference" "F1" (at 179.07 140.97 90) (show_name no) (do_not_autoplace no) (effects (font (size 1.27 1.27))))
  (property "Value" "Fuse" (at 179.07 143.51 90) (show_name no) (do_not_autoplace no) (effects (font (size 1.27 1.27))))
  (property "Footprint" "" (at 179.07 149.098 90) (hide yes) (show_name no) (do_not_autoplace no) (effects (font (size 1.27 1.27))))
  (property "Datasheet" "" (at 179.07 147.32 0) (hide yes) (show_name no) (do_not_autoplace no) (effects (font (size 1.27 1.27))))
  (property "Description" "Fuse" (at 179.07 147.32 0) (hide yes) (show_name no) (do_not_autoplace no) (effects (font (size 1.27 1.27))))
  (pin "1")
  (pin "2"))
 (symbol
  (lib_id "Connector_Generic:Conn_01x03")
  (at 147.32 86.36 270)
  (unit 1)
  (body_style 1)
  (exclude_from_sim no)
  (in_bom yes)
  (on_board yes)
  (in_pos_files yes)
  (dnp no)
  (fields_autoplaced yes)
  (property "Reference" "J9" (at 152.4 85.0899 90) (show_name no) (do_not_autoplace no) (effects (font (size 1.27 1.27)) (justify left)))
  (property "Value" "Conn_01x03" (at 152.4 87.6299 90) (show_name no) (do_not_autoplace no) (effects (font (size 1.27 1.27)) (justify left)))
  (property "Footprint" "" (at 147.32 86.36 0) (hide yes) (show_name no) (do_not_autoplace no) (effects (font (size 1.27 1.27))))
  (property "Datasheet" "" (at 147.32 86.36 0) (hide yes) (show_name no) (do_not_autoplace no) (effects (font (size 1.27 1.27))))
  (property "Description" "Generic connector, single row, 01x03, script generated (kicad-library-utils/schlib/autogen/connector/)" (at 147.32 86.36 0) (hide yes) (show_name no) (do_not_autoplace no) (effects (font (size 1.27 1.27))))
  (pin "2")
  (pin "3")
  (pin "1"))
 (symbol
  (lib_id "Device:C_Polarized")
  (at 163.83 168.91 0)
  (unit 1)
  (body_style 1)
  (exclude_from_sim no)
  (in_bom yes)
  (on_board yes)
  (in_pos_files yes)
  (dnp no)
  (fields_autoplaced yes)
  (property "Reference" "C1" (at 167.64 166.7509 0) (show_name no) (do_not_autoplace no) (effects (font (size 1.27 1.27)) (justify left)))
  (property "Value" "1000uF 16V" (at 167.64 169.2909 0) (show_name no) (do_not_autoplace no) (effects (font (size 1.27 1.27)) (justify left)))
  (property "Footprint" "" (at 164.7952 172.72 0) (hide yes) (show_name no) (do_not_autoplace no) (effects (font (size 1.27 1.27))))
  (property "Datasheet" "" (at 163.83 168.91 0) (hide yes) (show_name no) (do_not_autoplace no) (effects (font (size 1.27 1.27))))
  (property "Description" "Polarized capacitor" (at 163.83 168.91 0) (hide yes) (show_name no) (do_not_autoplace no) (effects (font (size 1.27 1.27))))
  (pin "2")
  (pin "1"))
 (sheet_instances
  (path ""
   (page "1")))
 (embedded_fonts no))
